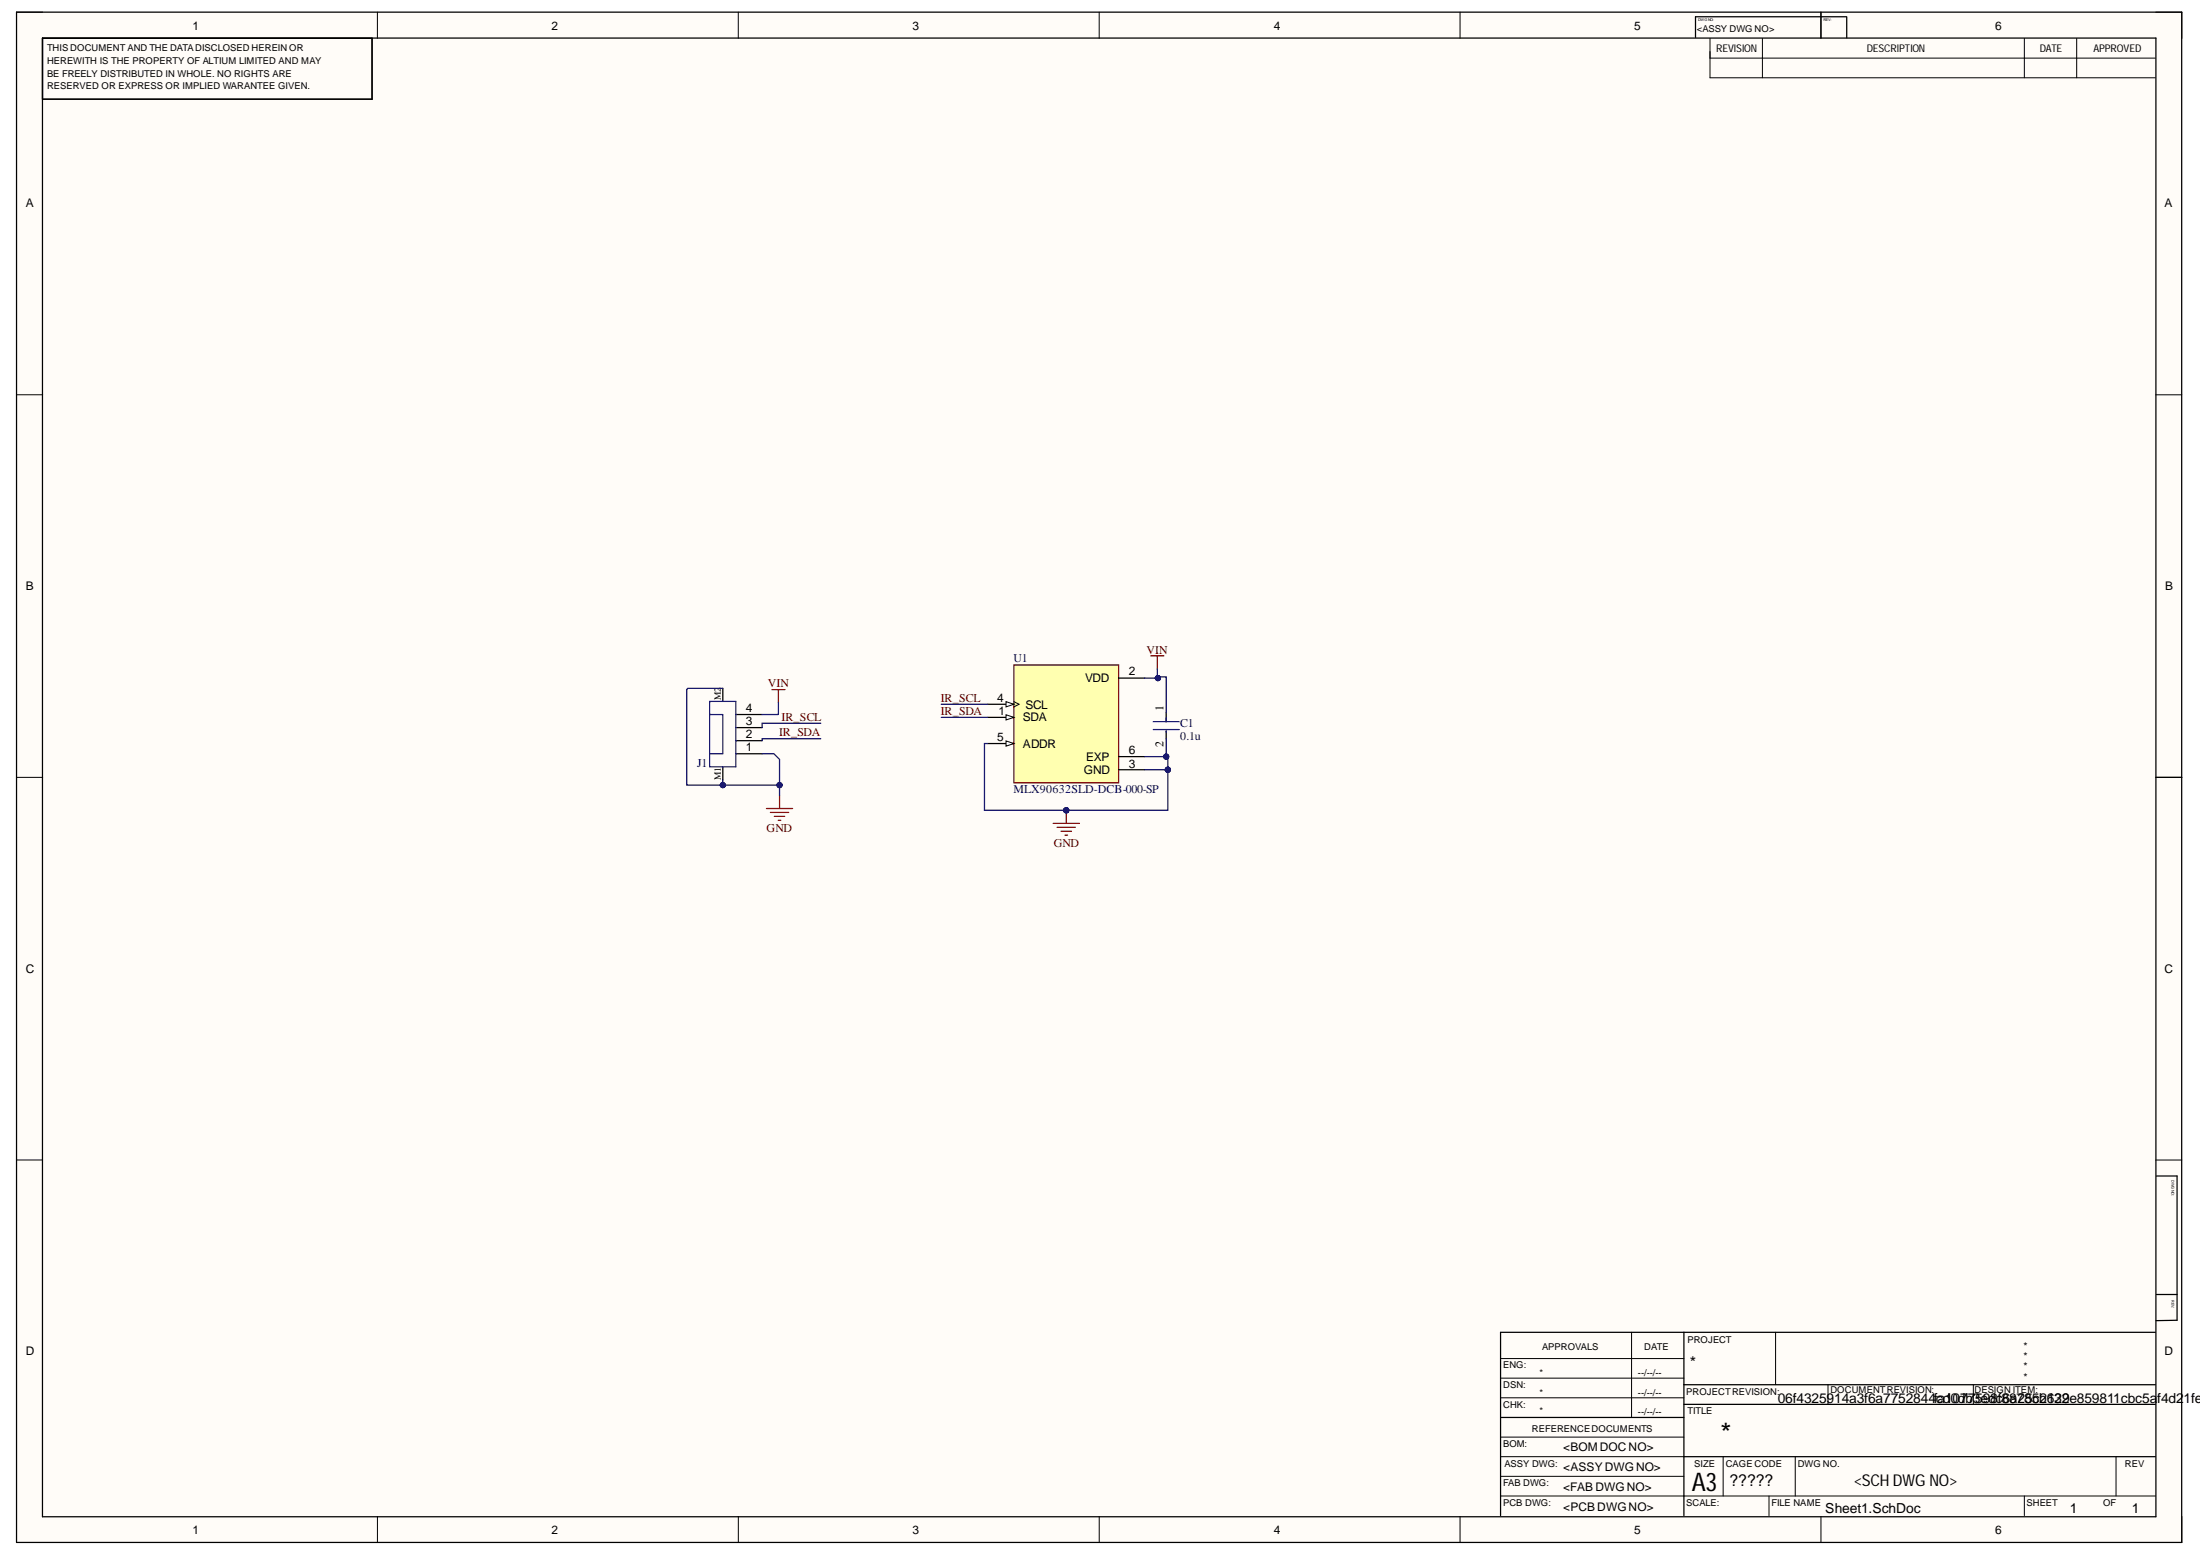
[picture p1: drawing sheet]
<svg xmlns="http://www.w3.org/2000/svg" width="297mm" height="210mm" viewBox="0 0 297 210" stroke-linecap="round" stroke-linejoin="round" font-family="sans-serif">
<g fill="#fffcf8">
<path d="M2.2 1.6h292.4v206.6h-292.4z" fill-rule="evenodd"/>
<path d="M5.8 5.2h285.3v199.5h-285.3z" fill-rule="evenodd"/>
</g>
<g fill="none" stroke="#000" stroke-width=".14">
<path d="M2.2 1.6h3.6M51 1.6v3.6M99.7 1.6v3.6M148.4 1.6v3.6M197.1 1.6v3.6M230.9 5.2v5.3h60.1M230.9 7.8h60.1M238 5.2v5.3M245.9 1.6v3.6M273.3 5.2v5.3M280.4 5.2v5.3M291.1 1.6h3.5v3.6"/>
<path d="M2.2 53.3h3.6M291.1 53.3h3.5M2.2 104.9h3.6M291.1 104.9h3.5M2.2 156.6h3.6M291.1 156.6h3.5M220.3 179.8v11.5M239.7 179.8v7.1M202.6 186h24.8M202.6 183.4h24.8M202.6 188.7h24.8M202.6 196.6h24.8"/>
<path d="M202.6 194h24.8M202.6 199.3h24.8M232.7 196.6v5.3M242.4 196.6v5.3M246.8 186.9v2.7M266.4 186.9v2.7M285.7 196.6v5.3M51 204.7v3.5M99.7 204.7v3.5M148.4 204.7v3.5M197.1 204.7v3.5M202.6 201.9h88.4"/>
<path d="M238.8 201.9v2.7M245.9 204.7v3.5M273.3 201.9v2.7M294.6 204.7v3.5"/>
</g>
<g fill="none" stroke="#000" stroke-width=".17">
<path d="M2.2 1.6h292.4v206.6h-292.4zM5.7 5.1h285.4v199.6h-285.4zM5.7 5.2h44.5v8.2h-44.5M245.9 1.6v3.5M249.3 2.3h-20.4v2.7M249.3 2.3v2.8M291.1 104.9h3.5M291.2 158.7h2.7v19.5l-2.8 .1M227.4 179.8v24.8M291 179.8h-88.4v24.8M291.2 174.7h2.7M202.6 191.3h24.8"/>
<path d="M227.4 186.9h63.6M227.4 189.6h63.6M227.4 196.6h63.6"/>
</g>
<path d="M136.9 89.8h14.1v15.9h-14.1z" fill-rule="evenodd" fill="#ffffb0"/>
<path d="M136.9 89.8h14.1v15.9h-14.1z" fill="none" stroke="#800000" stroke-width=".17"/>
<path d="M133.4 95.1h3.5" fill="none" stroke="#000" stroke-width=".17"/>
<path d="M135.8 94.7l1.1 .4-1.1 .3z" fill="#f8fcff"/>
<path d="M135.8 94.7l1.1 .4-1.1 .3zM136.9 94.7l.7 .4-.7 .3" fill="none" stroke="#000" stroke-width=".14"/>
<path d="M133.4 96.8h3.5" fill="none" stroke="#000" stroke-width=".17"/>
<path d="M135.8 96.5l1.1 .3-1.1 .4z" fill="#f8fcff"/>
<path d="M135.8 96.5l1.1 .3-1.1 .4z" fill="none" stroke="#000" stroke-width=".14"/>
<path d="M133.4 100.4h3.5" fill="none" stroke="#000" stroke-width=".17"/>
<path d="M135.8 100l1.1 .4-1.1 .3z" fill="#f8fcff"/>
<path d="M135.8 100l1.1 .4-1.1 .3z" fill="none" stroke="#000" stroke-width=".14"/>
<path d="M151 91.5h3.6M151 102.1h3.6M151 103.9h3.6" fill="none" stroke="#000" stroke-width=".17"/>
<path d="M142.2 111.1h3.5M142.7 111.7h2.5M143.3 112.2h1.4M143.8 112.7h.3M144 109.4v1.7" fill="none" stroke="#800000" stroke-width=".17"/>
<circle cx="144" cy="109.4" r=".35" fill="#000080"/>
<circle cx="144" cy="109.4" r=".35" fill="none" stroke="#000080" stroke-width=".14"/>
<path d="M104.2 93.1h1.8M105.1 93.1v1.8M155.4 88.5h1.7M156.3 88.5v1.8M103.5 109.1h3.5M104 109.7h2.5M104.5 110.2h1.5M105.1 110.7h.3M105.3 107.4v1.7" fill="none" stroke="#800000" stroke-width=".17"/>
<path d="M97.6 92.9v1.8M99.4 100h3.5M99.4 98.2h3.5M99.4 96.5h3.5M97.6 103.5v1.8M99.4 101.7h3.5" fill="none" stroke="#000" stroke-width=".17"/>
<path d="M95.8 96.5h1.8v5.2h-1.8M95.8 94.7h3.6v8.8h-3.6z" fill="none" stroke="#00f" stroke-width=".17"/>
<path d="M157.7 103.9v5.5h-13.7" fill="none" stroke="#000080" stroke-width=".17"/>
<circle cx="157.7" cy="103.9" r=".35" fill="#000080"/>
<circle cx="157.7" cy="103.9" r=".35" fill="none" stroke="#000080" stroke-width=".14"/>
<circle cx="144" cy="109.4" r=".35" fill="#000080"/>
<circle cx="144" cy="109.4" r=".35" fill="none" stroke="#000080" stroke-width=".14"/>
<path d="M133.4 100.4h-.5v9h11.1" fill="none" stroke="#000080" stroke-width=".17"/>
<circle cx="144" cy="109.4" r=".35" fill="#000080"/>
<circle cx="144" cy="109.4" r=".35" fill="none" stroke="#000080" stroke-width=".14"/>
<path d="M154.6 103.9h3.1" fill="none" stroke="#000080" stroke-width=".17"/>
<circle cx="157.7" cy="103.9" r=".35" fill="#000080"/>
<circle cx="157.7" cy="103.9" r=".35" fill="none" stroke="#000080" stroke-width=".14"/>
<path d="M127.1 95.1h6.3M127.1 96.8h6.3M156.3 90.3v1.2h-1.7" fill="none" stroke="#000080" stroke-width=".17"/>
<circle cx="156.3" cy="91.5" r=".35" fill="#000080"/>
<circle cx="156.3" cy="91.5" r=".35" fill="none" stroke="#000080" stroke-width=".14"/>
<path d="M97.6 92.9h-4.7l-.2 .2v12.9h4.9M105.1 94.9l-.1 1.6h-2.1M110.8 97.6h-7.9v.6M110.8 99.7h-7.9v.3" fill="none" stroke="#000080" stroke-width=".17"/>
<circle cx="97.6" cy="106" r=".35" fill="#000080"/>
<circle cx="97.6" cy="106" r=".35" fill="none" stroke="#000080" stroke-width=".14"/>
<path d="M102.9 101.7h1.6l.8 .8v3.5" fill="none" stroke="#000080" stroke-width=".17"/>
<circle cx="105.2" cy="106" r=".35" fill="#000080"/>
<circle cx="105.2" cy="106" r=".35" fill="none" stroke="#000080" stroke-width=".14"/>
<path d="M97.6 105.3v.7h7.7v1.4" fill="none" stroke="#000080" stroke-width=".17"/>
<circle cx="105.2" cy="106" r=".35" fill="#000080"/>
<circle cx="105.2" cy="106" r=".35" fill="none" stroke="#000080" stroke-width=".14"/>
<circle cx="97.6" cy="106" r=".35" fill="#000080"/>
<circle cx="97.6" cy="106" r=".35" fill="none" stroke="#000080" stroke-width=".14"/>
<path d="M157.5 96.2v1.2M157.5 98.7v1" fill="none" stroke="#000" stroke-width=".17"/>
<path d="M155.7 97.4h3.5M155.7 98.5h3.5M157.5 96.9v.5M157.5 98.7v.1" fill="none" stroke="#00f" stroke-width=".17"/>
<path d="M154.6 102.1h2.9" fill="none" stroke="#000080" stroke-width=".17"/>
<circle cx="157.5" cy="102.1" r=".35" fill="#000080"/>
<circle cx="157.5" cy="102.1" r=".35" fill="none" stroke="#000080" stroke-width=".14"/>
<path d="M157.7 102.1v1.8" fill="none" stroke="#000080" stroke-width=".17"/>
<circle cx="157.7" cy="103.9" r=".35" fill="#000080"/>
<circle cx="157.7" cy="103.9" r=".35" fill="none" stroke="#000080" stroke-width=".14"/>
<path d="M157.5 99.7v2.4h.2" fill="none" stroke="#000080" stroke-width=".17"/>
<circle cx="157.5" cy="102.1" r=".35" fill="#000080"/>
<circle cx="157.5" cy="102.1" r=".35" fill="none" stroke="#000080" stroke-width=".14"/>
<path d="M156.3 91.5v-.1h1.2v4.8" fill="none" stroke="#000080" stroke-width=".17"/>
<circle cx="156.3" cy="91.5" r=".35" fill="#000080"/>
<circle cx="156.3" cy="91.5" r=".35" fill="none" stroke="#000080" stroke-width=".14"/>
<text font-size="3.8" x="232.3" y="194.8">*</text>
<text font-size="3.5" x="228.4" y="201.3">A3</text>
<g font-size="2.2">
<text x="228.2" y="184.7">*</text>
<text x="233.5" y="200.6">?????</text>
<text x="250.3" y="200.6">&lt;SCHDWG NO&gt;</text>
</g>
<g font-size="1.9">
<text x="240" y="189.4">06f4325914a3f6a7752844fa1077</text>
<text x="261.4" y="189.4">cd0db35e9d8c6a25c2129</text>
<text x="269.7" y="189.4">f88785b632e859811cbc5a</text>
<text x="291.3" y="189.4">f4d2</text>
<text x="294.8" y="189.4">1fee</text>
<text x="246.5" y="204.2">Sheet1.SchDoc</text>
<text x="279.5" y="204.2">1</text>
<text x="287.8" y="204.2">1</text>
</g>
<g font-size="1.6">
<text x="26" y="4">1</text>
<text x="74.5" y="4">2</text>
<text x="123.2" y="4">3</text>
<text x="172" y="4">4</text>
<text x="220.6" y="4">5</text>
<text x="269.4" y="4">6</text>
<text x="3.5" y="28">A</text>
<text x="292.2" y="28">A</text>
<text x="3.5" y="79.7">B</text>
<text x="292.3" y="79.7">B</text>
<text x="134.7" y="94.7">4</text>
<text x="138.5" y="95.7">SCL</text>
<text x="146.5" y="92.1">VDD</text>
<text x="152.4" y="91.2">2</text>
<text x="100.7" y="101.4">1</text>
<text x="100.7" y="99.6">2</text>
<text x="100.7" y="97.9">3</text>
<text x="100.7" y="96.1">4</text>
<text x="134.7" y="100.1">5</text>
<text x="134.8" y="96.5">1</text>
<text x="138.1" y="97.4">SDA</text>
<text x="138.1" y="100.9">ADDR</text>
<text x="152.4" y="101.8">6</text>
<text x="157.1" y="100.8" transform="rotate(-90 157.1 100.8)">2</text>
<text x="157.1" y="96" transform="rotate(-90 157.1 96)">1</text>
<text x="146.3" y="104.5">GND</text>
<text x="146.7" y="102.7">EXP</text>
<text x="152.4" y="103.6">3</text>
<text x="3.5" y="131.4">C</text>
<text x="292.2" y="131.4">C</text>
<text x="3.5" y="182.9">D</text>
<text x="292.2" y="182.9">D</text>
<text x="211.1" y="195.8">&lt;BOMDOC NO&gt;</text>
<text x="211.1" y="203.9">&lt;PCB DWGNO&gt;</text>
<text x="211.1" y="201.2">&lt;FAB DWGNO&gt;</text>
<text x="211.1" y="198.6">&lt;ASSY DWGNO&gt;</text>
<text x="26" y="207">1</text>
<text x="74.5" y="207">2</text>
<text x="123.2" y="207">3</text>
<text x="172" y="207">4</text>
<text x="220.6" y="207">5</text>
<text x="269.4" y="207">6</text>
</g>
<g font-size="1.6" fill="#000080">
<text x="136.9" y="89.4">U1</text>
<text x="159.4" y="98.1">C1</text>
<text x="159.4" y="99.9">0.1u</text>
<text x="94.1" y="103.5">J1</text>
<text x="136.9" y="107.1">MLX90632SLD-DCB-000-SP</text>
</g>
<g font-size="1.6" fill="#800000">
<text x="154.8" y="88.2">VIN</text>
<text x="103.7" y="92.8">VIN</text>
<text x="127" y="94.7">IR_SCL</text>
<text x="105.2" y="99.4">IR_SDA</text>
<text x="105.5" y="97.3">IR_SCL</text>
<text x="127" y="96.5">IR_SDA</text>
<text x="103.5" y="112.3">GND</text>
<text x="142.3" y="114.4">GND</text>
</g>
<g font-size="1.4">
<text x="231.7" y="7">REVISION</text>
<text x="252" y="7">DESCRIPTION</text>
<text x="275.4" y="7">DATE</text>
<text x="282.7" y="7">APPROVED</text>
<text x="273.2" y="185">*</text>
<text x="273.2" y="182.2">*</text>
<text x="273.2" y="183.6">*</text>
<text x="273.2" y="186.4">*</text>
</g>
<g font-size="1.3">
<text x="229.1" y="4.3">&lt;ASSY DWG NO&gt;</text>
<text x="6.3" y="6.9">THIS DOCUMENT AND THE DATADISCLOSED HEREIN OR</text>
<text x="6.3" y="8.6">HEREWITH IS THE PROPERTY OF ALTIUM LIMITED AND MAY</text>
<text x="6.3" y="10.3">BE FREELY DISTRIBUTED IN WHOLE. NO RIGHTS ARE</text>
<text x="6.3" y="12">RESERVED OR EXPRESS OR IMPLIED WARANTEE GIVEN.</text>
<text x="97.3" y="94.5" transform="rotate(-90 97.3 94.5)">M2</text>
<text x="97.3" y="105.3" transform="rotate(-90 97.3 105.3)">M1</text>
<text x="203" y="184.7">ENG:</text>
<text x="207.9" y="185.7">*</text>
<text x="208.2" y="182.3">APPROVALS</text>
<text x="221.1" y="185.7">--/--/--</text>
<text x="222" y="182.3">DATE</text>
<text x="227.8" y="181.3">PROJECT</text>
<text x="203" y="187.3">DSN:</text>
<text x="203" y="190">CHK:</text>
<text x="207.9" y="188.4">*</text>
<text x="207.9" y="190.9">*</text>
<text x="221.1" y="188.4">--/--/--</text>
<text x="221.1" y="191.1">--/--/--</text>
<text x="227.7" y="188.3">PROJECTREVISION:</text>
<text x="227.8" y="190.9">TITLE</text>
<text x="247.1" y="188.1">DOCUMENTREVISION:</text>
<text x="266.6" y="188.1">DESIGN ITEM:</text>
<text x="203" y="195.3">BOM:</text>
<text x="203.1" y="198">ASSY DWG:</text>
<text x="206.8" y="193.3">REFERENCEDOCUMENTS</text>
<text x="228.8" y="198">SIZE</text>
<text x="233" y="198">CAGE CODE</text>
<text x="242.7" y="198">DWG NO.</text>
<text x="286.9" y="198">REV</text>
<text x="203" y="200.6">FAB DWG:</text>
<text x="203" y="203.2">PCB DWG:</text>
<text x="227.7" y="203.2">SCALE:</text>
<text x="239.2" y="203.2">FILE NAME</text>
<text x="273.6" y="203.2">SHEET</text>
<text x="283.9" y="203.2">OF</text>
</g>
<g font-size=".5">
<text x="229.3" y="2.9">DWG NO:</text>
<text x="246.2" y="2.9">REV:</text>
<text x="293.2" y="159.3" transform="rotate(90 293.2 159.3)">DWG NO:</text>
<text x="293.2" y="175.5" transform="rotate(90 293.2 175.5)">REV:</text>
</g>
</svg>
